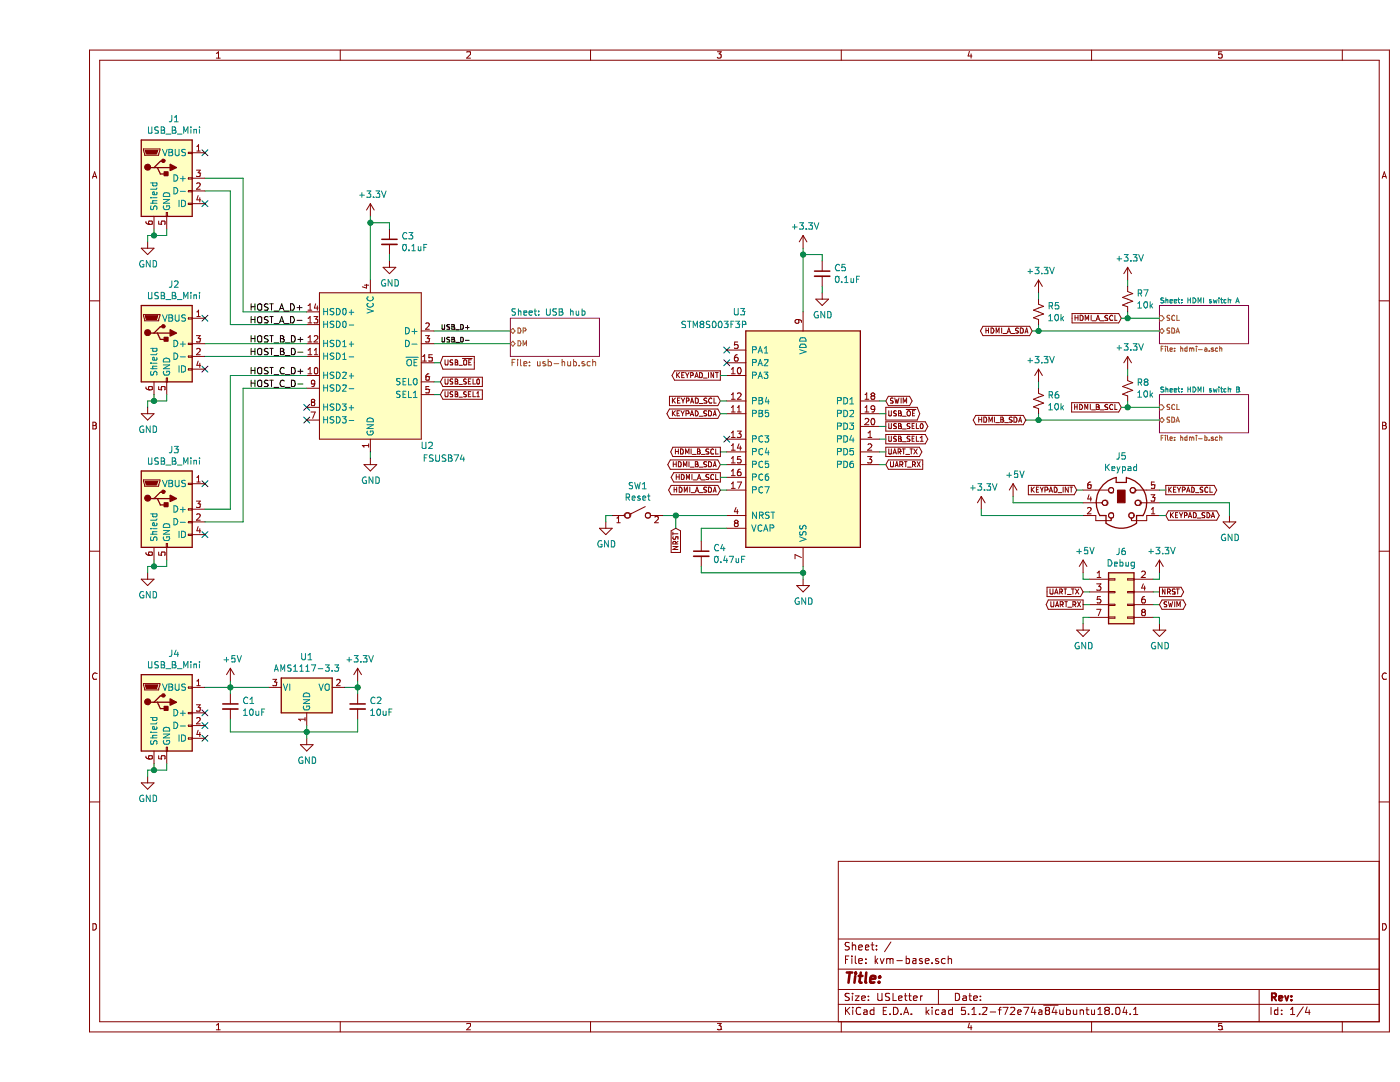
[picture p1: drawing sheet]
EESchema Schematic File Version 4
LIBS:kvm-base-cache
EELAYER 29 0
EELAYER END
$Descr USLetter 11000 8500
encoding utf-8
Sheet 1 4
Title ""
Date ""
Rev ""
Comp ""
Comment1 ""
Comment2 ""
Comment3 ""
Comment4 ""
$EndDescr
$Comp
L MCU_ST_STM8:STM8S003F3P U3
U 1 1
P 6000 3450
F 0 "U3" H 5500 4450 50  0000 C CNN
F 1 "STM8S003F3P" H 5300 4350 50  0000 C CNN
F 2 "Package_SO:TSSOP-20_4.4x6.5mm_P0.65mm" H 6050 4550 50  0001 L CNN
F 3 "http://www.st.com/st-web-ui/static/active/en/resource/technical/document/datasheet/DM00024550.pdf" H 5950 3050 50  0001 C CNN
	1    6000 3450
	1    0    0    -1  
$EndComp
$Comp
L kvm-base:FSUSB74 U2
U 1 1
P 2600 2850
F 0 "U2" H 2100 2200 50  0000 L CNN
F 1 "FSUSB74" H 1850 2100 50  0000 L CNN
F 2 "kvm-base:UMLP16" H 2600 2850 50  0001 C CNN
F 3 "https://www.onsemi.com/pub/Collateral/FSUSB74-D.pdf" H 2600 2850 50  0001 C CNN
	1    2600 2850
	-1   0    0    -1  
$EndComp
$Sheet
S 8800 2400 700  300 
U 5D7EDF71
F0 "HDMI switch A" 39
F1 "hdmi-a.sch" 39
F2 "SCL" I L 8800 2500 39 
F3 "SDA" B L 8800 2600 39 
$EndSheet
$Sheet
S 8800 3100 700  300 
U 5D86CCD7
F0 "HDMI switch B" 39
F1 "hdmi-b.sch" 39
F2 "SCL" I L 8800 3200 39 
F3 "SDA" B L 8800 3300 39 
$EndSheet
$Comp
L Connector:USB_B_Mini J1
U 1 1
P 1000 1400
F 0 "J1" H 1057 1867 50  0000 C CNN
F 1 "USB_B_Mini" H 1057 1776 50  0000 C CNN
F 2 "Connector_USB:USB_Mini-B_Lumberg_2486_01_Horizontal" H 1150 1350 50  0001 C CNN
F 3 "~" H 1150 1350 50  0001 C CNN
	1    1000 1400
	1    0    0    -1  
$EndComp
NoConn ~ 2100 3200
NoConn ~ 2100 3300
$Comp
L power:GND #PWR0101
U 1 1
P 850 1900
F 0 "#PWR0101" H 850 1650 50  0001 C CNN
F 1 "GND" H 855 1727 50  0000 C CNN
F 2 "" H 850 1900 50  0001 C CNN
F 3 "" H 850 1900 50  0001 C CNN
	1    850  1900
	1    0    0    -1  
$EndComp
Wire Wire Line
	1000 1800 1000 1850
Wire Wire Line
	1000 1850 900  1850
Wire Wire Line
	900  1850 900  1800
Wire Wire Line
	900  1850 850  1850
Wire Wire Line
	850  1850 850  1900
Connection ~ 900  1850
NoConn ~ 1300 1600
NoConn ~ 1300 1200
$Comp
L Connector:USB_B_Mini J2
U 1 1
P 1000 2700
F 0 "J2" H 1057 3167 50  0000 C CNN
F 1 "USB_B_Mini" H 1057 3076 50  0000 C CNN
F 2 "Connector_USB:USB_Mini-B_Lumberg_2486_01_Horizontal" H 1150 2650 50  0001 C CNN
F 3 "~" H 1150 2650 50  0001 C CNN
	1    1000 2700
	1    0    0    -1  
$EndComp
$Comp
L power:GND #PWR0102
U 1 1
P 850 3200
F 0 "#PWR0102" H 850 2950 50  0001 C CNN
F 1 "GND" H 855 3027 50  0000 C CNN
F 2 "" H 850 3200 50  0001 C CNN
F 3 "" H 850 3200 50  0001 C CNN
	1    850  3200
	1    0    0    -1  
$EndComp
Wire Wire Line
	1000 3100 1000 3150
Wire Wire Line
	1000 3150 900  3150
Wire Wire Line
	900  3150 900  3100
Wire Wire Line
	900  3150 850  3150
Wire Wire Line
	850  3150 850  3200
Connection ~ 900  3150
NoConn ~ 1300 2900
NoConn ~ 1300 2500
$Comp
L Connector:USB_B_Mini J3
U 1 1
P 1000 4000
F 0 "J3" H 1057 4467 50  0000 C CNN
F 1 "USB_B_Mini" H 1057 4376 50  0000 C CNN
F 2 "Connector_USB:USB_Mini-B_Lumberg_2486_01_Horizontal" H 1150 3950 50  0001 C CNN
F 3 "~" H 1150 3950 50  0001 C CNN
	1    1000 4000
	1    0    0    -1  
$EndComp
$Comp
L power:GND #PWR0103
U 1 1
P 850 4500
F 0 "#PWR0103" H 850 4250 50  0001 C CNN
F 1 "GND" H 855 4327 50  0000 C CNN
F 2 "" H 850 4500 50  0001 C CNN
F 3 "" H 850 4500 50  0001 C CNN
	1    850  4500
	1    0    0    -1  
$EndComp
Wire Wire Line
	1000 4400 1000 4450
Wire Wire Line
	1000 4450 900  4450
Wire Wire Line
	900  4450 900  4400
Wire Wire Line
	900  4450 850  4450
Wire Wire Line
	850  4450 850  4500
Connection ~ 900  4450
NoConn ~ 1300 4200
NoConn ~ 1300 3800
Wire Wire Line
	1300 2700 2100 2700
Wire Wire Line
	1300 2800 2100 2800
Wire Wire Line
	1300 4000 1500 4000
Wire Wire Line
	1500 4000 1500 2950
Wire Wire Line
	1500 2950 2100 2950
Wire Wire Line
	2100 3050 1600 3050
Wire Wire Line
	1600 3050 1600 4100
Wire Wire Line
	1600 4100 1300 4100
Wire Wire Line
	2100 2550 1500 2550
Wire Wire Line
	1500 2550 1500 1500
Wire Wire Line
	1500 1500 1300 1500
Wire Wire Line
	1300 1400 1600 1400
Wire Wire Line
	1600 1400 1600 2450
Wire Wire Line
	1600 2450 2100 2450
$Comp
L power:+3.3V #PWR0104
U 1 1
P 2600 1700
F 0 "#PWR0104" H 2600 1550 50  0001 C CNN
F 1 "+3.3V" H 2615 1873 50  0000 C CNN
F 2 "" H 2600 1700 50  0001 C CNN
F 3 "" H 2600 1700 50  0001 C CNN
	1    2600 1700
	1    0    0    -1  
$EndComp
Wire Wire Line
	2600 2200 2600 1750
$Comp
L power:GND #PWR0105
U 1 1
P 2600 3600
F 0 "#PWR0105" H 2600 3350 50  0001 C CNN
F 1 "GND" H 2605 3427 50  0000 C CNN
F 2 "" H 2600 3600 50  0001 C CNN
F 3 "" H 2600 3600 50  0001 C CNN
	1    2600 3600
	1    0    0    -1  
$EndComp
Wire Wire Line
	2600 3600 2600 3550
$Comp
L Connector:USB_B_Mini J4
U 1 1
P 1000 5600
F 0 "J4" H 1057 6067 50  0000 C CNN
F 1 "USB_B_Mini" H 1057 5976 50  0000 C CNN
F 2 "Connector_USB:USB_Mini-B_Lumberg_2486_01_Horizontal" H 1150 5550 50  0001 C CNN
F 3 "~" H 1150 5550 50  0001 C CNN
	1    1000 5600
	1    0    0    -1  
$EndComp
$Comp
L power:GND #PWR0106
U 1 1
P 850 6100
F 0 "#PWR0106" H 850 5850 50  0001 C CNN
F 1 "GND" H 855 5927 50  0000 C CNN
F 2 "" H 850 6100 50  0001 C CNN
F 3 "" H 850 6100 50  0001 C CNN
	1    850  6100
	1    0    0    -1  
$EndComp
Wire Wire Line
	1000 6000 1000 6050
Wire Wire Line
	1000 6050 900  6050
Wire Wire Line
	900  6050 900  6000
Wire Wire Line
	900  6050 850  6050
Wire Wire Line
	850  6050 850  6100
Connection ~ 900  6050
NoConn ~ 1300 5800
NoConn ~ 1300 5700
NoConn ~ 1300 5600
$Comp
L power:+5V #PWR0107
U 1 1
P 1500 5350
F 0 "#PWR0107" H 1500 5200 50  0001 C CNN
F 1 "+5V" H 1515 5523 50  0000 C CNN
F 2 "" H 1500 5350 50  0001 C CNN
F 3 "" H 1500 5350 50  0001 C CNN
	1    1500 5350
	1    0    0    -1  
$EndComp
Wire Wire Line
	1300 5400 1500 5400
Wire Wire Line
	1500 5400 1500 5350
$Comp
L Regulator_Linear:AMS1117-3.3 U1
U 1 1
P 2100 5400
F 0 "U1" H 2100 5642 50  0000 C CNN
F 1 "AMS1117-3.3" H 2100 5551 50  0000 C CNN
F 2 "Package_TO_SOT_SMD:SOT-223-3_TabPin2" H 2100 5600 50  0001 C CNN
F 3 "http://www.advanced-monolithic.com/pdf/ds1117.pdf" H 2200 5150 50  0001 C CNN
	1    2100 5400
	1    0    0    -1  
$EndComp
Wire Wire Line
	1500 5400 1800 5400
Connection ~ 1500 5400
$Comp
L power:GND #PWR0108
U 1 1
P 2100 5800
F 0 "#PWR0108" H 2100 5550 50  0001 C CNN
F 1 "GND" H 2105 5627 50  0000 C CNN
F 2 "" H 2100 5800 50  0001 C CNN
F 3 "" H 2100 5800 50  0001 C CNN
	1    2100 5800
	1    0    0    -1  
$EndComp
Wire Wire Line
	2100 5800 2100 5750
$Comp
L power:+3.3V #PWR0109
U 1 1
P 2500 5350
F 0 "#PWR0109" H 2500 5200 50  0001 C CNN
F 1 "+3.3V" H 2515 5523 50  0000 C CNN
F 2 "" H 2500 5350 50  0001 C CNN
F 3 "" H 2500 5350 50  0001 C CNN
	1    2500 5350
	1    0    0    -1  
$EndComp
Wire Wire Line
	2400 5400 2500 5400
Wire Wire Line
	2500 5400 2500 5350
$Comp
L Device:C_Small C1
U 1 1
P 1500 5550
F 0 "C1" H 1592 5596 50  0000 L CNN
F 1 "10uF" H 1592 5505 50  0000 L CNN
F 2 "Capacitor_SMD:C_0603_1608Metric_Pad1.05x0.95mm_HandSolder" H 1500 5550 50  0001 C CNN
F 3 "~" H 1500 5550 50  0001 C CNN
	1    1500 5550
	1    0    0    -1  
$EndComp
Wire Wire Line
	1500 5450 1500 5400
Wire Wire Line
	2100 5750 1500 5750
Wire Wire Line
	1500 5750 1500 5650
Connection ~ 2100 5750
Wire Wire Line
	2100 5750 2100 5700
$Comp
L Device:C_Small C2
U 1 1
P 2500 5550
F 0 "C2" H 2592 5596 50  0000 L CNN
F 1 "10uF" H 2592 5505 50  0000 L CNN
F 2 "Capacitor_SMD:C_0603_1608Metric_Pad1.05x0.95mm_HandSolder" H 2500 5550 50  0001 C CNN
F 3 "~" H 2500 5550 50  0001 C CNN
	1    2500 5550
	1    0    0    -1  
$EndComp
Wire Wire Line
	2500 5450 2500 5400
Connection ~ 2500 5400
Wire Wire Line
	2500 5650 2500 5750
Wire Wire Line
	2500 5750 2100 5750
$Comp
L Device:C_Small C3
U 1 1
P 2750 1900
F 0 "C3" H 2842 1946 50  0000 L CNN
F 1 "0.1uF" H 2842 1855 50  0000 L CNN
F 2 "Capacitor_SMD:C_0603_1608Metric_Pad1.05x0.95mm_HandSolder" H 2750 1900 50  0001 C CNN
F 3 "~" H 2750 1900 50  0001 C CNN
	1    2750 1900
	1    0    0    -1  
$EndComp
Wire Wire Line
	2600 1750 2750 1750
Wire Wire Line
	2750 1750 2750 1800
Connection ~ 2600 1750
Wire Wire Line
	2600 1750 2600 1700
$Comp
L power:GND #PWR0111
U 1 1
P 2750 2050
F 0 "#PWR0111" H 2750 1800 50  0001 C CNN
F 1 "GND" H 2755 1877 50  0000 C CNN
F 2 "" H 2750 2050 50  0001 C CNN
F 3 "" H 2750 2050 50  0001 C CNN
	1    2750 2050
	1    0    0    -1  
$EndComp
Wire Wire Line
	2750 2050 2750 2000
$Comp
L power:+3.3V #PWR0112
U 1 1
P 6000 1950
F 0 "#PWR0112" H 6000 1800 50  0001 C CNN
F 1 "+3.3V" H 6015 2123 50  0000 C CNN
F 2 "" H 6000 1950 50  0001 C CNN
F 3 "" H 6000 1950 50  0001 C CNN
	1    6000 1950
	1    0    0    -1  
$EndComp
Wire Wire Line
	6000 2450 6000 2000
$Comp
L Device:C_Small C5
U 1 1
P 6150 2150
F 0 "C5" H 6242 2196 50  0000 L CNN
F 1 "0.1uF" H 6242 2105 50  0000 L CNN
F 2 "Capacitor_SMD:C_0603_1608Metric_Pad1.05x0.95mm_HandSolder" H 6150 2150 50  0001 C CNN
F 3 "~" H 6150 2150 50  0001 C CNN
	1    6150 2150
	1    0    0    -1  
$EndComp
Wire Wire Line
	6000 2000 6150 2000
Wire Wire Line
	6150 2000 6150 2050
Connection ~ 6000 2000
Wire Wire Line
	6000 2000 6000 1950
$Comp
L power:GND #PWR0113
U 1 1
P 6150 2300
F 0 "#PWR0113" H 6150 2050 50  0001 C CNN
F 1 "GND" H 6155 2127 50  0000 C CNN
F 2 "" H 6150 2300 50  0001 C CNN
F 3 "" H 6150 2300 50  0001 C CNN
	1    6150 2300
	1    0    0    -1  
$EndComp
Wire Wire Line
	6150 2300 6150 2250
NoConn ~ 5400 2750
NoConn ~ 5400 2850
$Comp
L Device:C_Small C4
U 1 1
P 5200 4350
F 0 "C4" H 5292 4396 50  0000 L CNN
F 1 "0.47uF" H 5292 4305 50  0000 L CNN
F 2 "Capacitor_SMD:C_0603_1608Metric_Pad1.05x0.95mm_HandSolder" H 5200 4350 50  0001 C CNN
F 3 "~" H 5200 4350 50  0001 C CNN
	1    5200 4350
	1    0    0    -1  
$EndComp
Wire Wire Line
	5400 4150 5200 4150
Wire Wire Line
	5200 4150 5200 4250
$Comp
L power:GND #PWR0114
U 1 1
P 6000 4550
F 0 "#PWR0114" H 6000 4300 50  0001 C CNN
F 1 "GND" H 6005 4377 50  0000 C CNN
F 2 "" H 6000 4550 50  0001 C CNN
F 3 "" H 6000 4550 50  0001 C CNN
	1    6000 4550
	1    0    0    -1  
$EndComp
Wire Wire Line
	6000 4450 6000 4500
Wire Wire Line
	6000 4500 5200 4500
Wire Wire Line
	5200 4500 5200 4450
Connection ~ 6000 4500
Wire Wire Line
	6000 4500 6000 4550
Wire Wire Line
	3700 2600 3100 2600
Wire Wire Line
	3700 2700 3100 2700
$Sheet
S 3700 2500 700  300 
U 5D375FAE
F0 "USB hub" 50
F1 "usb-hub.sch" 50
F2 "DP" B L 3700 2600 39 
F3 "DM" B L 3700 2700 39 
$EndSheet
Text GLabel 5350 3150 0    39   Input ~ 0
KEYPAD_SCL
Wire Wire Line
	5350 3150 5400 3150
Text GLabel 5350 3250 0    39   BiDi ~ 0
KEYPAD_SDA
Wire Wire Line
	5350 3250 5400 3250
Text GLabel 8850 3850 2    39   Output ~ 0
KEYPAD_SCL
Text GLabel 8850 4050 2    39   BiDi ~ 0
KEYPAD_SDA
$Comp
L power:+3.3V #PWR04
U 1 1
P 7400 4000
F 0 "#PWR04" H 7400 3850 50  0001 C CNN
F 1 "+3.3V" H 7415 4173 50  0000 C CNN
F 2 "" H 7400 4000 50  0001 C CNN
F 3 "" H 7400 4000 50  0001 C CNN
	1    7400 4000
	1    0    0    -1  
$EndComp
$Comp
L power:+5V #PWR02
U 1 1
P 7650 3900
F 0 "#PWR02" H 7650 3750 50  0001 C CNN
F 1 "+5V" H 7665 4073 50  0000 C CNN
F 2 "" H 7650 3900 50  0001 C CNN
F 3 "" H 7650 3900 50  0001 C CNN
	1    7650 3900
	1    0    0    -1  
$EndComp
Text GLabel 8150 3850 0    39   Input ~ 0
KEYPAD_INT
Text GLabel 5350 2950 0    39   Output ~ 0
KEYPAD_INT
Wire Wire Line
	5400 2950 5350 2950
$Comp
L Connector_Generic:Conn_02x04_Odd_Even J6
U 1 1
P 8450 4650
F 0 "J6" H 8500 4967 50  0000 C CNN
F 1 "Debug" H 8500 4876 50  0000 C CNN
F 2 "Connector_PinSocket_2.54mm:PinSocket_2x04_P2.54mm_Vertical" H 8450 4650 50  0001 C CNN
F 3 "~" H 8450 4650 50  0001 C CNN
	1    8450 4650
	1    0    0    -1  
$EndComp
Wire Wire Line
	8250 4750 8200 4750
Wire Wire Line
	8200 4650 8250 4650
$Comp
L power:GND #PWR07
U 1 1
P 8800 4900
F 0 "#PWR07" H 8800 4650 50  0001 C CNN
F 1 "GND" H 8805 4727 50  0000 C CNN
F 2 "" H 8800 4900 50  0001 C CNN
F 3 "" H 8800 4900 50  0001 C CNN
	1    8800 4900
	1    0    0    -1  
$EndComp
Wire Wire Line
	8750 4850 8800 4850
Wire Wire Line
	8800 4850 8800 4900
$Comp
L power:+3.3V #PWR06
U 1 1
P 8800 4500
F 0 "#PWR06" H 8800 4350 50  0001 C CNN
F 1 "+3.3V" H 8815 4673 50  0000 C CNN
F 2 "" H 8800 4500 50  0001 C CNN
F 3 "" H 8800 4500 50  0001 C CNN
	1    8800 4500
	1    0    0    -1  
$EndComp
Wire Wire Line
	8250 4550 8200 4550
Wire Wire Line
	8200 4550 8200 4500
$Comp
L power:+5V #PWR03
U 1 1
P 8200 4500
F 0 "#PWR03" H 8200 4350 50  0001 C CNN
F 1 "+5V" H 8215 4673 50  0000 C CNN
F 2 "" H 8200 4500 50  0001 C CNN
F 3 "" H 8200 4500 50  0001 C CNN
	1    8200 4500
	1    0    0    -1  
$EndComp
Wire Wire Line
	8750 4550 8800 4550
Wire Wire Line
	8800 4550 8800 4500
Wire Wire Line
	8800 4750 8750 4750
Text GLabel 6650 3550 2    39   Output ~ 0
UART_TX
Text GLabel 6650 3650 2    39   Input ~ 0
UART_RX
Wire Wire Line
	6650 3650 6600 3650
Wire Wire Line
	6650 3550 6600 3550
Text GLabel 8200 4650 0    39   Input ~ 0
UART_TX
Text GLabel 8200 4750 0    39   Output ~ 0
UART_RX
Text GLabel 8800 4750 2    39   BiDi ~ 0
SWIM
Text GLabel 6650 3150 2    39   BiDi ~ 0
SWIM
Wire Wire Line
	6650 3150 6600 3150
Text GLabel 8500 2500 0    39   Input ~ 0
HDMI_A_SCL
Text GLabel 7800 2600 0    39   BiDi ~ 0
HDMI_A_SDA
Wire Wire Line
	7800 2600 7850 2600
Wire Wire Line
	8500 2500 8550 2500
Text GLabel 8500 3200 0    39   Input ~ 0
HDMI_B_SCL
Text GLabel 7750 3300 0    39   BiDi ~ 0
HDMI_B_SDA
Wire Wire Line
	7750 3300 7850 3300
Wire Wire Line
	8500 3200 8550 3200
Text GLabel 5350 3750 0    39   Output ~ 0
HDMI_A_SCL
Text GLabel 5350 3850 0    39   BiDi ~ 0
HDMI_A_SDA
Text GLabel 5350 3550 0    39   Output ~ 0
HDMI_B_SCL
Text GLabel 5350 3650 0    39   BiDi ~ 0
HDMI_B_SDA
Wire Wire Line
	5350 3850 5400 3850
Wire Wire Line
	5400 3750 5350 3750
Wire Wire Line
	5350 3650 5400 3650
Wire Wire Line
	5400 3550 5350 3550
Text GLabel 3150 3000 2    39   Input ~ 0
USB_SEL0
Text GLabel 3150 3100 2    39   Input ~ 0
USB_SEL1
Wire Wire Line
	3150 3100 3100 3100
Wire Wire Line
	3100 3000 3150 3000
Text GLabel 3150 2850 2    39   Input ~ 0
USB_~OE
Wire Wire Line
	3100 2850 3150 2850
Text GLabel 6650 3350 2    39   Output ~ 0
USB_SEL0
Text GLabel 6650 3450 2    39   Output ~ 0
USB_SEL1
Text GLabel 6650 3250 2    39   Output ~ 0
USB_~OE
Wire Wire Line
	6650 3250 6600 3250
Wire Wire Line
	6600 3350 6650 3350
Wire Wire Line
	6650 3450 6600 3450
NoConn ~ 5400 3450
$Comp
L Switch:SW_SPST SW1
U 1 1
P 4700 4050
F 0 "SW1" H 4700 4285 50  0000 C CNN
F 1 "Reset" H 4700 4194 50  0000 C CNN
F 2 "Button_Switch_SMD:SW_Push_1P1T_NO_6x6mm_H9.5mm" H 4700 4050 50  0001 C CNN
F 3 "~" H 4700 4050 50  0001 C CNN
	1    4700 4050
	1    0    0    -1  
$EndComp
$Comp
L power:GND #PWR01
U 1 1
P 4450 4100
F 0 "#PWR01" H 4450 3850 50  0001 C CNN
F 1 "GND" H 4455 3927 50  0000 C CNN
F 2 "" H 4450 4100 50  0001 C CNN
F 3 "" H 4450 4100 50  0001 C CNN
	1    4450 4100
	1    0    0    -1  
$EndComp
Wire Wire Line
	4500 4050 4450 4050
Wire Wire Line
	4450 4050 4450 4100
Wire Wire Line
	4900 4050 5000 4050
Text Label 3150 2600 0    39   ~ 0
USB_D+
Text Label 3150 2700 0    39   ~ 0
USB_D-
Wire Wire Line
	8800 4650 8750 4650
Text GLabel 5000 4150 3    39   Input ~ 0
NRST
Wire Wire Line
	5000 4150 5000 4050
Connection ~ 5000 4050
Wire Wire Line
	5000 4050 5400 4050
Text GLabel 8800 4650 2    39   Output ~ 0
NRST
$Comp
L power:GND #PWR0110
U 1 1
P 8200 4900
F 0 "#PWR0110" H 8200 4650 50  0001 C CNN
F 1 "GND" H 8205 4727 50  0000 C CNN
F 2 "" H 8200 4900 50  0001 C CNN
F 3 "" H 8200 4900 50  0001 C CNN
	1    8200 4900
	1    0    0    -1  
$EndComp
Wire Wire Line
	8250 4850 8200 4850
Wire Wire Line
	8200 4850 8200 4900
$Comp
L Connector:Mini-DIN-6 J5
U 1 1
P 8500 3950
F 0 "J5" H 8500 4317 50  0000 C CNN
F 1 "Keypad" H 8500 4226 50  0000 C CNN
F 2 "kvm-base:PS2" H 8500 3950 50  0001 C CNN
F 3 "http://service.powerdynamics.com/ec/Catalog17/Section%2011.pdf" H 8500 3950 50  0001 C CNN
	1    8500 3950
	1    0    0    -1  
$EndComp
$Comp
L power:GND #PWR0139
U 1 1
P 9350 4050
F 0 "#PWR0139" H 9350 3800 50  0001 C CNN
F 1 "GND" H 9355 3877 50  0000 C CNN
F 2 "" H 9350 4050 50  0001 C CNN
F 3 "" H 9350 4050 50  0001 C CNN
	1    9350 4050
	1    0    0    -1  
$EndComp
Wire Wire Line
	8800 3950 9350 3950
Wire Wire Line
	9350 3950 9350 4050
Wire Wire Line
	8200 3950 7650 3950
Wire Wire Line
	7650 3950 7650 3900
Wire Wire Line
	8850 4050 8800 4050
Wire Wire Line
	8850 3850 8800 3850
Wire Wire Line
	8200 4050 7400 4050
Wire Wire Line
	7400 4050 7400 4000
Wire Wire Line
	8200 3850 8150 3850
$Comp
L Device:R_Small_US R7
U 1 1
P 8550 2350
F 0 "R7" H 8618 2396 50  0000 L CNN
F 1 "10k" H 8618 2305 50  0000 L CNN
F 2 "Resistor_SMD:R_0603_1608Metric_Pad1.05x0.95mm_HandSolder" H 8550 2350 50  0001 C CNN
F 3 "~" H 8550 2350 50  0001 C CNN
	1    8550 2350
	1    0    0    -1  
$EndComp
Wire Wire Line
	8550 2500 8550 2450
Connection ~ 8550 2500
Wire Wire Line
	8550 2500 8800 2500
$Comp
L power:+3.3V #PWR0140
U 1 1
P 8550 2200
F 0 "#PWR0140" H 8550 2050 50  0001 C CNN
F 1 "+3.3V" H 8565 2373 50  0000 C CNN
F 2 "" H 8550 2200 50  0001 C CNN
F 3 "" H 8550 2200 50  0001 C CNN
	1    8550 2200
	1    0    0    -1  
$EndComp
Wire Wire Line
	8550 2250 8550 2200
$Comp
L Device:R_Small_US R5
U 1 1
P 7850 2450
F 0 "R5" H 7918 2496 50  0000 L CNN
F 1 "10k" H 7918 2405 50  0000 L CNN
F 2 "Resistor_SMD:R_0603_1608Metric_Pad1.05x0.95mm_HandSolder" H 7850 2450 50  0001 C CNN
F 3 "~" H 7850 2450 50  0001 C CNN
	1    7850 2450
	1    0    0    -1  
$EndComp
Wire Wire Line
	7850 2600 7850 2550
Connection ~ 7850 2600
Wire Wire Line
	7850 2600 8800 2600
$Comp
L power:+3.3V #PWR0141
U 1 1
P 7850 2300
F 0 "#PWR0141" H 7850 2150 50  0001 C CNN
F 1 "+3.3V" H 7865 2473 50  0000 C CNN
F 2 "" H 7850 2300 50  0001 C CNN
F 3 "" H 7850 2300 50  0001 C CNN
	1    7850 2300
	1    0    0    -1  
$EndComp
Wire Wire Line
	7850 2350 7850 2300
$Comp
L Device:R_Small_US R8
U 1 1
P 8550 3050
F 0 "R8" H 8618 3096 50  0000 L CNN
F 1 "10k" H 8618 3005 50  0000 L CNN
F 2 "Resistor_SMD:R_0603_1608Metric_Pad1.05x0.95mm_HandSolder" H 8550 3050 50  0001 C CNN
F 3 "~" H 8550 3050 50  0001 C CNN
	1    8550 3050
	1    0    0    -1  
$EndComp
Wire Wire Line
	8550 3200 8550 3150
Connection ~ 8550 3200
Wire Wire Line
	8550 3200 8800 3200
$Comp
L power:+3.3V #PWR0142
U 1 1
P 8550 2900
F 0 "#PWR0142" H 8550 2750 50  0001 C CNN
F 1 "+3.3V" H 8565 3073 50  0000 C CNN
F 2 "" H 8550 2900 50  0001 C CNN
F 3 "" H 8550 2900 50  0001 C CNN
	1    8550 2900
	1    0    0    -1  
$EndComp
Wire Wire Line
	8550 2950 8550 2900
$Comp
L Device:R_Small_US R6
U 1 1
P 7850 3150
F 0 "R6" H 7918 3196 50  0000 L CNN
F 1 "10k" H 7918 3105 50  0000 L CNN
F 2 "Resistor_SMD:R_0603_1608Metric_Pad1.05x0.95mm_HandSolder" H 7850 3150 50  0001 C CNN
F 3 "~" H 7850 3150 50  0001 C CNN
	1    7850 3150
	1    0    0    -1  
$EndComp
Wire Wire Line
	7850 3300 7850 3250
Connection ~ 7850 3300
Wire Wire Line
	7850 3300 8800 3300
$Comp
L power:+3.3V #PWR0143
U 1 1
P 7850 3000
F 0 "#PWR0143" H 7850 2850 50  0001 C CNN
F 1 "+3.3V" H 7865 3173 50  0000 C CNN
F 2 "" H 7850 3000 50  0001 C CNN
F 3 "" H 7850 3000 50  0001 C CNN
	1    7850 3000
	1    0    0    -1  
$EndComp
Wire Wire Line
	7850 3050 7850 3000
Text Label 1650 2450 0    50   ~ 0
HOST_A_D+
Text Label 1650 2550 0    50   ~ 0
HOST_A_D-
Text Label 1650 2700 0    50   ~ 0
HOST_B_D+
Text Label 1650 2800 0    50   ~ 0
HOST_B_D-
Text Label 1650 2950 0    50   ~ 0
HOST_C_D+
Text Label 1650 3050 0    50   ~ 0
HOST_C_D-
$EndSCHEMATC
